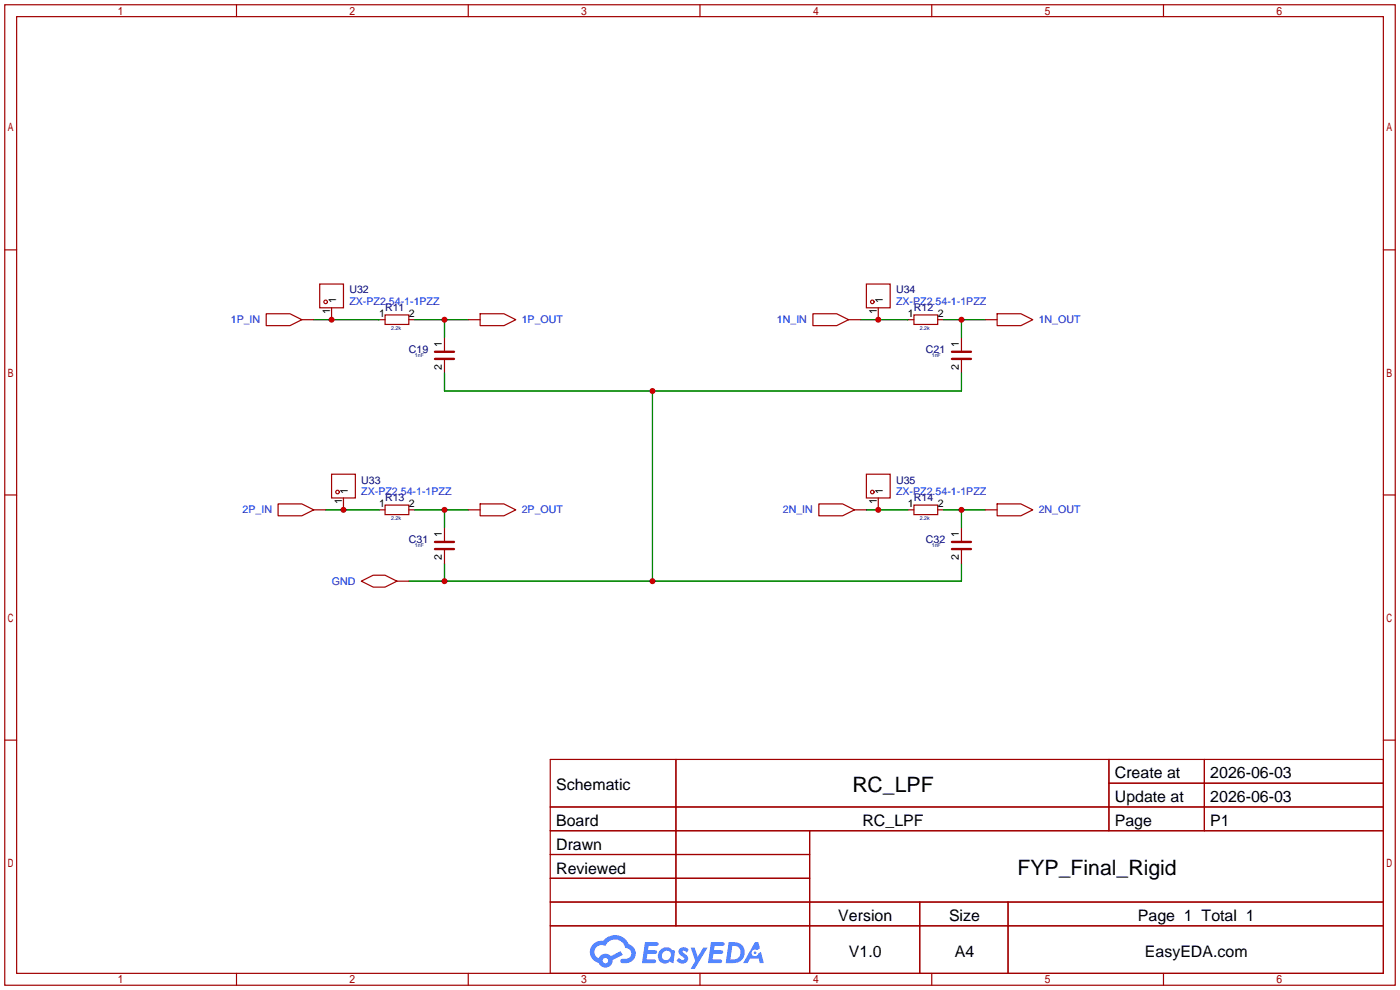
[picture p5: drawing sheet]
<svg xmlns="http://www.w3.org/2000/svg" width="299mm" height="212mm" viewBox="0 0 299 212" stroke-linecap="round" stroke-linejoin="round" font-family="sans-serif">
<g fill="none" stroke="#a10000" stroke-width=".25">
<path d="M1 1h297.2v209.6h-297.2zM3.6 3.6h292.1v204.4h-292.1zM50.5 1v2.6M100.1 1v2.6M149.6 1v2.6M199.1 1v2.6M248.7 1v2.6M1 53.4h2.6M295.7 53.4h2.5M1 105.8h2.6M295.7 105.8h2.5M1 158.2h2.6"/>
<path d="M295.7 158.2h2.5M117.6 162.3h178.1v45.7h-178.1zM117.6 172.5h178.1M117.6 177.5h178.1M144.5 162.3v35.6M173 177.5v30.5M237 162.3v15.2M237 167.4h58.7M257.4 162.3v15.2M117.6 182.6h55.4M117.6 192.8h178.1M117.6 187.7h55.4"/>
<path d="M117.6 197.9h178.1M196.6 192.8v15.2M215.4 192.8v15.2M50.5 208v2.6M100.1 208v2.6M149.6 208v2.6M199.1 208v2.6M248.7 208v2.6"/>
</g>
<g fill="#5487ff">
<path d="M145.3 202.7a1.3 1.3 0 0 1 1.9 .3l-.4 .6a.54 .54 0 0 0-.9-.2l.1 .2a1.34 1.34 0 0 1 .9 1.8 1.47 1.47 0 0 1-2.3-.1l.5-.6 .8 .5a.31 .31 0 0 0 .4-.3 .31 .31 0 0 0-.3-.4 1.12 1.12 0 0 1-.7-1.8z"/>
<path d="M147.6 202.5h.9l.6 2 1.2-2h.9l-2.7 4.6h-.9l1-1.7z"/>
<path d="M137.8 201.4h1.7a1.31 1.31 0 0 1 1.2 .2 .4 .4 0 0 1-.3 .5l-1.8 .1-.1 .9h1.6a.4 .4 0 0 1 .4 .4 .4 .4 0 0 1-.5 .4h-1.6l-.2 1.2h1.4a.46 .46 0 0 1 .5 0 .46 .46 0 0 1 .1 .5l-.4 .2h-2.6z"/>
<path d="M151.9 201.4h1.7a1.32 1.32 0 0 1 1.2 .2 .39 .39 0 0 1-.3 .5l-1.8 .1-.1 .9h1.6a.4 .4 0 0 1 .4 .4 .4 .4 0 0 1-.4 .4h-1.7l-.2 1.2h1.4a.46 .46 0 0 1 .5 0 .46 .46 0 0 1 .1 .5l-.4 .2h-2.6z"/>
<path d="M161.3 201.4h.8l.3 1.3-.6 .4a.75 .75 0 0 0-1.1 .3 .75 .75 0 0 0 .5 1 .75 .75 0 0 0 .9-.7l.5-.2 .6 2.3h-.8l-.3-.9h-1.8l-.5 .9h-1z"/>
<path d="M155.7 201.4l-.6 4.4h1.5a2.27 2.27 0 0 0 2.6-2.2 2.27 2.27 0 0 0-2.7-2.2zM156.5 202.1a1.5 1.5 0 0 1 1.8 1.6 1.5 1.5 0 0 1-1.9 1.4h-.3z"/>
<path d="M141.2 203a1.6 1.6 0 0 0-.3 2.3 1.6 1.6 0 0 0 2.3 .2l.7 .3 .3-2.4-.1-.3-.5-.1a1.58 1.58 0 0 0-2.4 0zM141.8 203.5a.98 .98 0 0 1 1.6 .4 .98 .98 0 0 1-1.1 1.3 .94 .94 0 0 1-.9-.7 .94 .94 0 0 1 .4-1z"/>
<path d="M126.8 201.8a2.37 2.37 0 0 0 1.1 4 1.54 1.54 0 0 0 1.8 1 1.54 1.54 0 0 0 1.2-1.6l2.2-1.1-.5-.8-2 1a1.57 1.57 0 0 0-2.7 .5 1.5 1.5 0 0 1-.7-2.1 1.5 1.5 0 0 1 2.2-.5 2.23 2.23 0 0 1 2.3-1.4 2.23 2.23 0 0 1 2 1.8 1.16 1.16 0 0 1 1.2 1.1 1.16 1.16 0 0 1-1.1 1.2h-.7a.47 .47 0 0 0-.5 .4 .47 .47 0 0 0 .4 .5 2.17 2.17 0 0 0 2.5-.9 2.17 2.17 0 0 0-.3-2.7l-.8-.4a3.2 3.2 0 0 0-5.5-.7l-1.1 .1zM128.8 205.3a.6 .6 0 0 1 1.2 0 .6 .6 0 0 1-1.2 0z"/>
<circle cx="161.4" cy="203.6" r=".28"/>
</g>
<g fill="none" stroke="#a10000" stroke-width=".25">
<path d="M56.9 67.1h5.1l2.5 1.2-2.5 1.3h-5.1zM64.5 68.3h2.6M68.3 60.7h5.1v5.1h-5.1zM70.9 65.8v2.5M81 68.3h1.3M82.3 67.3h5.1v2h-5.1zM87.4 68.3h1.2M95 72.1v2.8M95 77v2.8M100.1 68.3h2.5M102.6 67.1h5.1l2.5 1.2-2.5 1.3h-5.1zM173.7 67.1h5.1l2.6 1.2-2.6 1.3h-5.1z"/>
<path d="M181.4 68.3h2.5M185.2 60.7h5v5.1h-5zM187.7 65.8v2.5M194.1 68.3h1.2M195.3 67.3h5.1v2h-5.1zM200.4 68.3h1.3M205.5 72.1v2.8M205.5 77v2.8M210.6 68.3h2.5M213.1 67.1h5.1l2.5 1.2-2.5 1.3h-5.1zM59.4 107.7h5.1l2.6 1.3-2.6 1.2h-5.1zM67.1 109h2.5"/>
<path d="M70.9 101.3h5v5.1h-5zM73.4 106.4v2.6M81 109h1.3M82.3 107.9h5.1v2.1h-5.1zM87.4 109h1.2M95 112.8v2.8M95 117.6v2.8M100.1 109h2.5M102.6 107.7h5.1l2.5 1.3-2.5 1.2h-5.1zM175 107.7h5.1l2.5 1.3-2.5 1.2h-5.1zM182.6 109h2.6M185.2 101.3h5v5.1h-5z"/>
<path d="M187.7 106.4v2.6M194.1 109h1.2M195.3 107.9h5.1v2.1h-5.1zM200.4 109h1.3M205.5 112.8v2.8M205.5 117.6v2.8M210.6 109h2.5M213.1 107.7h5.1l2.5 1.3-2.5 1.2h-5.1zM77.2 124.2l2.6-1.3h2.5l2.5 1.3-2.5 1.3h-2.5zM84.8 124.2h2.6"/>
<circle cx="69.6" cy="64.5" r=".38"/>
<circle cx="186.4" cy="64.5" r=".38"/>
<circle cx="72.1" cy="105.2" r=".38"/>
<circle cx="186.4" cy="105.2" r=".38"/>
</g>
<path d="M93 75.2h4M93 76.7h4M203.5 75.2h4M203.5 76.7h4M93 115.8h4M93 117.3h4M203.5 115.8h4M203.5 117.3h4" fill="none" stroke="#a10000" stroke-width=".51"/>
<g fill="none" stroke="#008700" stroke-width=".25">
<path d="M67.1 68.3h13.9M88.6 68.3h11.5M95 68.3v3.8M95 79.8v3.8h110.5v-3.8M183.9 68.3h10.2M201.7 68.3h8.9M205.5 68.3v3.8M139.4 83.6v40.6M69.6 109h11.4M88.6 109h11.5M95 109v3.8M185.2 109h8.9"/>
<path d="M201.7 109h8.9M205.5 109v3.8M95 120.4v3.8M205.5 120.4v3.8h-118.1"/>
</g>
<g fill="#c00">
<circle cx="70.9" cy="68.3" r=".63"/>
<circle cx="95" cy="68.3" r=".63"/>
<circle cx="187.7" cy="68.3" r=".63"/>
<circle cx="205.5" cy="68.3" r=".63"/>
<circle cx="139.4" cy="83.6" r=".63"/>
<circle cx="139.4" cy="124.2" r=".63"/>
<circle cx="95" cy="124.2" r=".63"/>
<circle cx="73.4" cy="109" r=".63"/>
<circle cx="95" cy="109" r=".63"/>
<circle cx="187.7" cy="109" r=".63"/>
<circle cx="205.5" cy="109" r=".63"/>
</g>
<g font-size="4.5">
<text x="182.2" y="169.2">RC_LPF</text>
<text x="217.5" y="187">FYP_Final_Rigid</text>
</g>
<g font-size="3.4">
<text x="238.3" y="166.4">Create at</text>
<text x="258.7" y="166.4">2026-06-03</text>
<text x="118.9" y="168.9">Schematic</text>
<text x="238.3" y="171.4">Update at</text>
<text x="258.7" y="171.4">2026-06-03</text>
<text x="118.9" y="176.5">Board</text>
<text x="184.3" y="176.5">RC_LPF</text>
<text x="238.3" y="176.5">Page</text>
<text x="258.7" y="176.5">P1</text>
<text x="118.9" y="181.6">Drawn</text>
<text x="118.9" y="186.7">Reviewed</text>
<text x="179.2" y="196.8">Version</text>
<text x="202.8" y="196.8">Size</text>
<text x="243.2" y="196.8">Page 1 Total 1</text>
<text x="181.4" y="204.5">V1.0</text>
<text x="204.1" y="204.5">A4</text>
<text x="244.7" y="204.5">EasyEDA.com</text>
</g>
<g font-size="2.3">
<text x="71.8" y="64.8" transform="rotate(-90 71.8 64.8)">1</text>
<text x="188.7" y="64.8" transform="rotate(-90 188.7 64.8)">1</text>
<text x="70.6" y="67.2" transform="rotate(-90 70.6 67.2)">1</text>
<text x="81" y="67.8">1</text>
<text x="87.4" y="67.8">2</text>
<text x="187.4" y="67.2" transform="rotate(-90 187.4 67.2)">1</text>
<text x="194.1" y="67.8">1</text>
<text x="200.4" y="67.8">2</text>
<text x="94.5" y="74.2" transform="rotate(-90 94.5 74.2)">1</text>
<text x="204.9" y="74.2" transform="rotate(-90 204.9 74.2)">1</text>
<text x="94.5" y="79" transform="rotate(-90 94.5 79)">2</text>
<text x="204.9" y="79" transform="rotate(-90 204.9 79)">2</text>
<text x="73.1" y="107.8" transform="rotate(-90 73.1 107.8)">1</text>
<text x="74.4" y="105.5" transform="rotate(-90 74.4 105.5)">1</text>
<text x="187.4" y="107.8" transform="rotate(-90 187.4 107.8)">1</text>
<text x="188.7" y="105.5" transform="rotate(-90 188.7 105.5)">1</text>
<text x="81" y="108.4">1</text>
<text x="87.4" y="108.4">2</text>
<text x="194.1" y="108.4">1</text>
<text x="200.4" y="108.4">2</text>
<text x="94.5" y="119.6" transform="rotate(-90 94.5 119.6)">2</text>
<text x="94.5" y="114.8" transform="rotate(-90 94.5 114.8)">1</text>
<text x="204.9" y="119.6" transform="rotate(-90 204.9 119.6)">2</text>
<text x="204.9" y="114.8" transform="rotate(-90 204.9 114.8)">1</text>
</g>
<g font-size="2.3" fill="#000080">
<text x="74.7" y="62.7">U32</text>
<text x="191.5" y="62.7">U34</text>
<text x="82.3" y="66.5">R11</text>
<text x="195.3" y="66.5">R12</text>
<text x="87.4" y="75.4">C19</text>
<text x="197.9" y="75.4">C21</text>
<text x="77.2" y="103.3">U33</text>
<text x="82.3" y="107.2">R13</text>
<text x="191.5" y="103.3">U35</text>
<text x="195.3" y="107.2">R14</text>
<text x="87.4" y="116">C31</text>
<text x="197.9" y="116">C32</text>
</g>
<g font-size="2.3" fill="#00f">
<text x="74.7" y="65.2">ZX-PZ2.54-1-1PZZ</text>
<text x="191.5" y="65.2">ZX-PZ2.54-1-1PZZ</text>
<text x="49.3" y="69.1">1P_IN</text>
<text x="111.5" y="69.1">1P_OUT</text>
<text x="166" y="69.1">1N_IN</text>
<text x="222" y="69.1">1N_OUT</text>
<text x="77.2" y="105.9">ZX-PZ2.54-1-1PZZ</text>
<text x="191.5" y="105.9">ZX-PZ2.54-1-1PZZ</text>
<text x="51.9" y="109.7">2P_IN</text>
<text x="111.5" y="109.7">2P_OUT</text>
<text x="167.3" y="109.7">2N_IN</text>
<text x="222" y="109.7">2N_OUT</text>
<text x="70.9" y="124.9">GND</text>
</g>
<g font-size="1.1" fill="#000080">
<text x="83.6" y="70.6">2.2k</text>
<text x="196.6" y="70.6">2.2k</text>
<text x="88.6" y="76.3">1nF</text>
<text x="199.1" y="76.3">1nF</text>
<text x="83.6" y="111.2">2.2k</text>
<text x="196.6" y="111.2">2.2k</text>
<text x="88.6" y="116.9">1nF</text>
<text x="199.1" y="116.9">1nF</text>
</g>
</svg>
